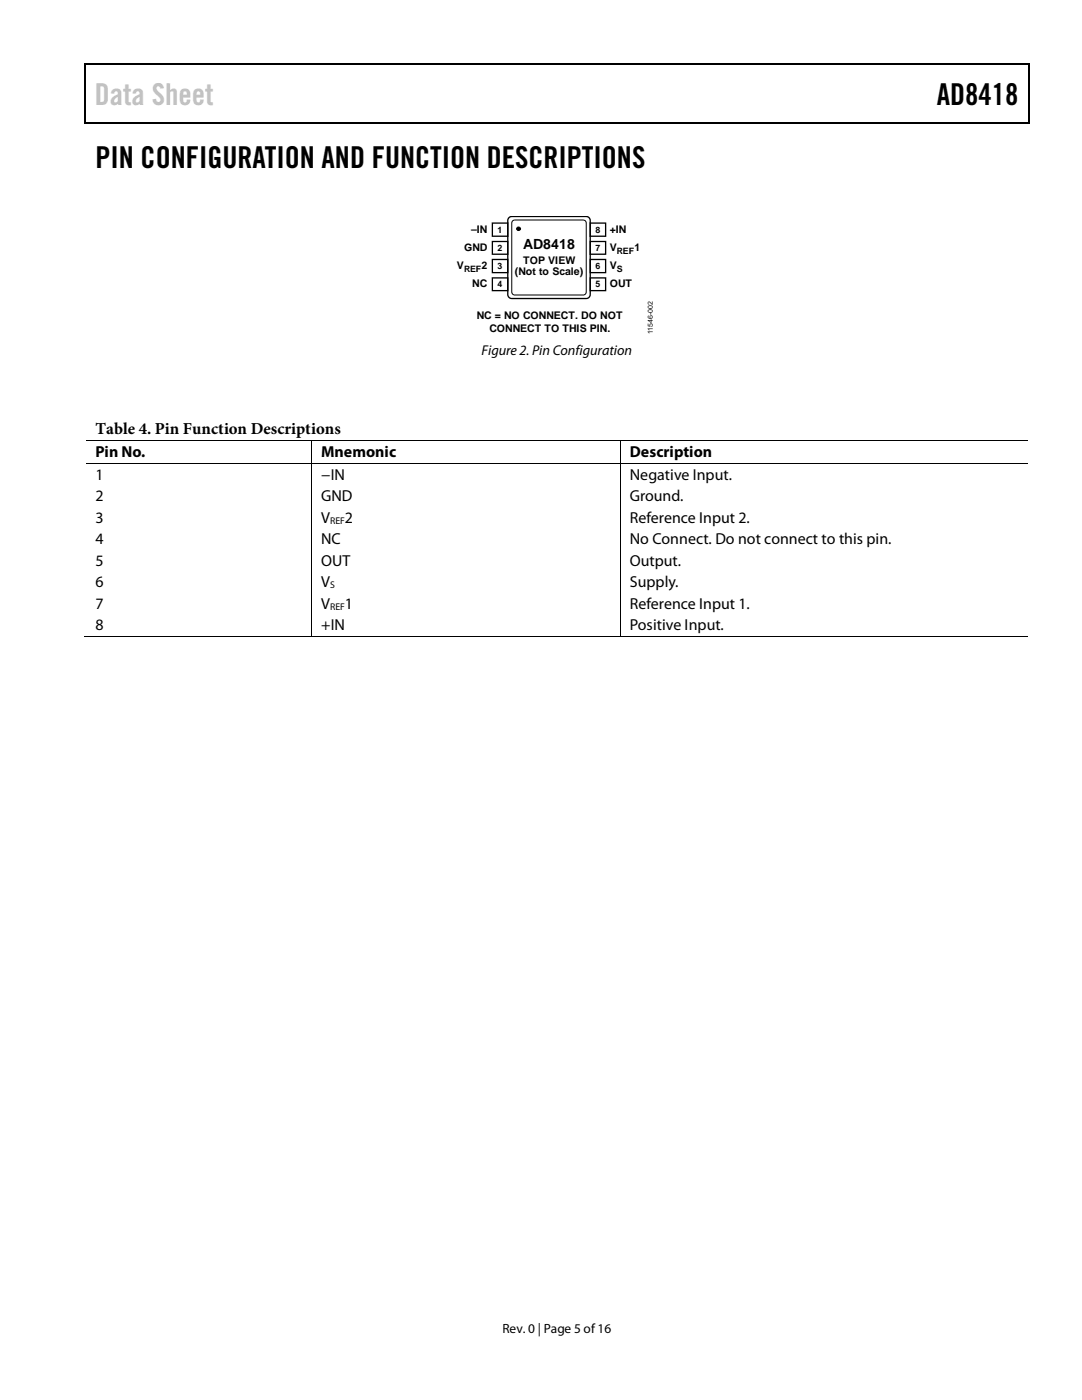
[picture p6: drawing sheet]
<svg xmlns="http://www.w3.org/2000/svg" width="216mm" height="279mm" viewBox="0 0 216 279" stroke-linecap="round" stroke-linejoin="round" font-family="sans-serif">
<path d="M16.9 12.7h.2v1h-.2zM16.9 12.7h.2v.3h-.2zM82.5 12.7h.3v.3h-.3zM205.1 12.7h.3v1h-.3zM205.1 12.7h.3v.3h-.3zM16.9 24.4h.2v.2h-.2zM82.3 24.4h.2v.2h-.2zM205.1 24.4h.3v.2h-.3z" fill="#000"/>
<path d="M17 13.7v10.7M17.1 12.8h65.4M82.8 12.8h122.3M205.2 13.7v10.7M17.1 24.5h188" fill="none" stroke="#000" stroke-width=".25"/>
<path d="M98.2 44.5h3.1v2.6h-3.1z" fill="#fff"/>
<path d="M98.2 44.5h3.1v2.6h-3.1z" fill="none" stroke="#000" stroke-width=".26"/>
<path d="M98.2 48.2h3.1v2.5h-3.1z" fill="#fff"/>
<path d="M98.2 48.2h3.1v2.5h-3.1z" fill="none" stroke="#000" stroke-width=".26"/>
<path d="M98.2 51.8h3.1v2.6h-3.1z" fill="#fff"/>
<path d="M98.2 51.8h3.1v2.6h-3.1z" fill="none" stroke="#000" stroke-width=".26"/>
<path d="M98.2 55.5h3.1v2.5h-3.1z" fill="#fff"/>
<path d="M98.2 55.5h3.1v2.5h-3.1z" fill="none" stroke="#000" stroke-width=".26"/>
<path d="M117.8 44.5h3v2.6h-3z" fill="#fff"/>
<path d="M117.8 44.5h3v2.6h-3z" fill="none" stroke="#000" stroke-width=".26"/>
<path d="M117.8 48.2h3v2.5h-3z" fill="#fff"/>
<path d="M117.8 48.2h3v2.5h-3z" fill="none" stroke="#000" stroke-width=".26"/>
<path d="M117.8 51.8h3v2.6h-3z" fill="#fff"/>
<path d="M117.8 51.8h3v2.6h-3z" fill="none" stroke="#000" stroke-width=".26"/>
<path d="M117.8 55.5h3v2.5h-3z" fill="#fff"/>
<path d="M101.6 43.4l.5-.2h14.9a.79 .79 0 0 1 .8 .8v14.8a.79 .79 0 0 1-.8 .8h-14.9a.79 .79 0 0 1-.8-.8v-14.8zM117.8 55.5h3v2.5h-3z" fill="none" stroke="#000" stroke-width=".26"/>
<g fill="none" stroke="#000" stroke-width=".2">
<path d="M102.3 44.1l.4-.2h13.7a.6 .6 0 0 1 .6 .6v13.8a.6 .6 0 0 1-.6 .6h-13.7a.6 .6 0 0 1-.6-.6v-13.8zM17.1 88h45M17.1 92.5h45M62.2 88.1v4.4M62.2 92.6v34.4M62.3 88h61.4M62.3 92.5h61.4M123.8 88.1v4.4M123.8 92.6v34.4M123.9 88h81.2M123.9 92.5h81.2M16.9 127.1h45.2"/>
<path d="M62.3 127.1h61.4M123.9 127.1h81.2"/>
<circle cx="103.5" cy="45.7" r=".38"/>
</g>
<g fill="#000">
<path d="M62.1 87.9h.2v.2h-.2zM62.1 92.5h.2v.1h-.2zM123.7 87.9h.2v.2h-.2zM123.7 92.5h.2v.1h-.2zM62.1 127h.2v.2h-.2zM123.7 127h.2v.2h-.2z"/>
<circle cx="103.5" cy="45.7" r=".38"/>
</g>
<text font-size="6" fill="#c1c1c1" x="18.9" y="20.9">Data Sheet</text>
<g font-size="6">
<text x="186.9" y="20.9">AD8418</text>
<text x="19" y="33.6">PIN CONFIGURATION AND FUNCTION DESCRIPTIONS</text>
</g>
<text font-size="3.3" x="19" y="86.7">Table 4. Pin Function Descriptions</text>
<g font-size="3.2">
<text x="19" y="91.3">Pin No.</text>
<text x="19" y="95.8">1</text>
<text x="64.1" y="91.3">Mnemonic</text>
<text x="64.1" y="95.8">−IN</text>
<text x="125.7" y="91.3">Description</text>
<text x="125.7" y="95.8">Negative Input.</text>
<text x="19" y="100">2</text>
<text x="64.1" y="100">GND</text>
<text x="125.7" y="100">Ground.</text>
<text x="19" y="104.4">3</text>
<text x="64.1" y="104.4">V</text>
<text x="68.8" y="104.4">2</text>
<text x="125.7" y="104.4">Reference Input 2.</text>
<text x="19" y="108.6">4</text>
<text x="19" y="112.9">5</text>
<text x="64.1" y="108.6">NC</text>
<text x="64.1" y="112.9">OUT</text>
<text x="125.7" y="108.6">No Connect. Do not connect to this pin.</text>
<text x="125.7" y="112.9">Output.</text>
<text x="19" y="117.2">6</text>
<text x="64.1" y="117.2">V</text>
<text x="125.7" y="117.2">Supply.</text>
<text x="19" y="121.5">7</text>
<text x="19" y="125.8">8</text>
<text x="64.1" y="121.5">V</text>
<text x="64.1" y="125.8">+IN</text>
<text x="68.8" y="121.5">1</text>
<text x="125.7" y="121.5">Reference Input 1.</text>
<text x="125.7" y="125.8">Positive Input.</text>
</g>
<g font-size="2.8">
<text x="104.4" y="49.7">AD8418</text>
<text x="96.1" y="70.9">Figure 2. Pin Configuration</text>
</g>
<text font-size="2.7" x="100.2" y="266">Rev. 0 | Page 5 of16</text>
<g font-size="2.1">
<text x="94" y="46.5">–IN</text>
<text x="121.7" y="46.5">+IN</text>
<text x="91.2" y="53.7">V</text>
<text x="92.6" y="50.1">GND</text>
<text x="96.1" y="53.7">2</text>
<text x="104.4" y="52.7">TOP VIEW</text>
<text x="121.7" y="50.1">V</text>
<text x="121.7" y="53.7">V</text>
<text x="126.6" y="50.1">1</text>
<text x="94.2" y="57.4">NC</text>
<text x="102.7" y="54.8">(Not to Scale)</text>
<text x="121.7" y="57.4">OUT</text>
<text x="95.1" y="63.7">NC = NO CONNECT. DO NOT</text>
<text x="97.6" y="66.2">CONNECT TO THIS PIN.</text>
</g>
<g font-size="1.9">
<text x="65.9" y="104.5">REF</text>
<text x="65.9" y="117.4">S</text>
<text x="65.9" y="121.7">REF</text>
</g>
<g font-size="1.8">
<text x="99.3" y="46.4">1</text>
<text x="118.8" y="46.4">8</text>
<text x="99.3" y="50.1">2</text>
<text x="99.3" y="53.7">3</text>
<text x="118.8" y="50.1">7</text>
<text x="118.8" y="53.7">6</text>
<text x="99.3" y="57.4">4</text>
<text x="118.8" y="57.4">5</text>
</g>
<g font-size="1.7">
<text x="123.1" y="50.6">REF</text>
<text x="92.6" y="54.3">REF</text>
<text x="123.1" y="54.3">S</text>
</g>
<text font-size="1.4" x="130.3" y="66.7" transform="rotate(-90 130.3 66.7)">11546-002</text>
</svg>
